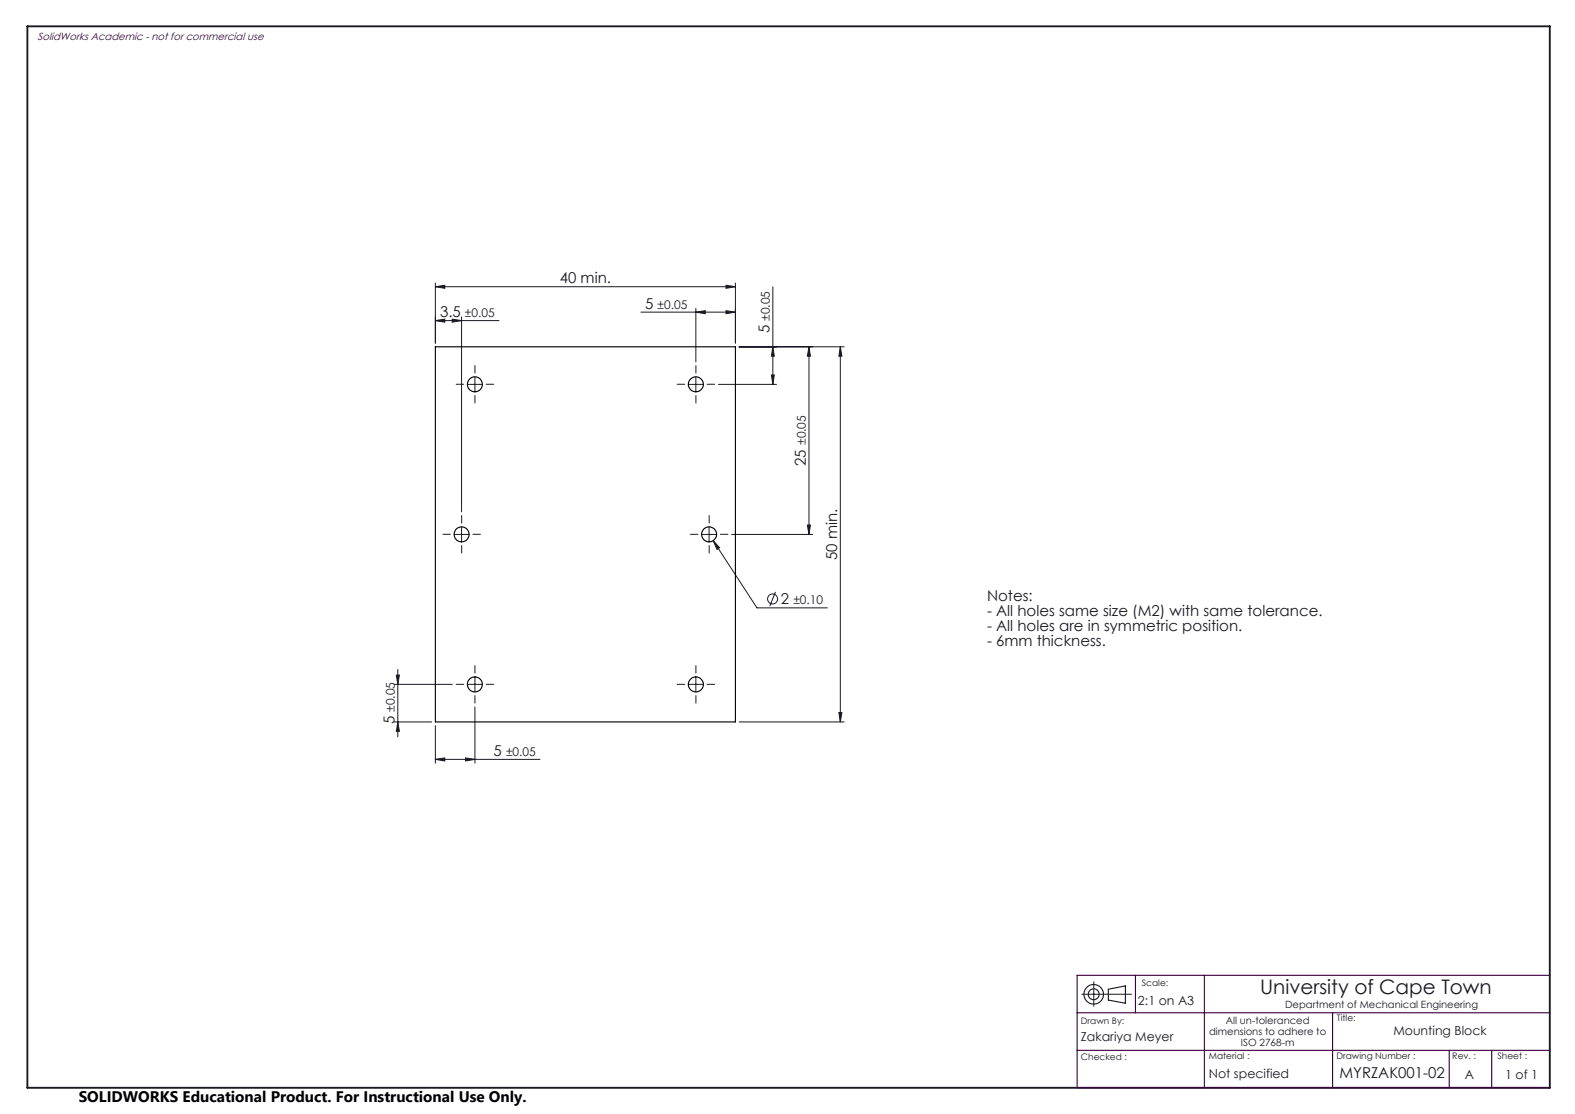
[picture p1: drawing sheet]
<svg xmlns="http://www.w3.org/2000/svg" width="420mm" height="297mm" viewBox="0 0 420 297" stroke-linecap="round" stroke-linejoin="round" font-family="sans-serif">
<g fill="none" stroke="#191924" stroke-width=".27">
<path d="M116.1 76.4l2.5-.3v.8zM116.1 75.5v16M116.1 76.4h80M193.6 76.1l2.5 .3-2.5 .5zM196.1 75.5v16M206.1 76.5v26M116.1 85.5l2.5-.4v.8zM116.1 85.5h17M120.6 85.1l2.5 .4-2.5 .4zM123.1 84.5v52M170.9 83.2h25.2M185.6 83.2l2.5-.4v.8z"/>
<path d="M185.6 82.2v14.3M193.6 82.8l2.5 .4-2.5 .4zM197.1 92.5h28M205.7 100h.8l-.4 2.5zM206.1 92.5l.4 2.5h-.8zM215.7 92.5l.4 2.5h-.8zM215.7 92.5v50M224.1 92.5l.4 2.5h-.8zM224.1 92.5v100M124.6 102.5h4M126.6 100.5v4M183.6 102.5h4"/>
<path d="M185.6 100.5v4M191.6 102.5h15.5M215.3 140h.8l-.4 2.5zM121.1 142.5h4M123.1 140.5v4M187.1 142.5h4M189.1 140.5v4M190.2 144.1l1.7 1.9-.7 .5zM190.2 144.1l11.7 18h18.7M195.1 142.5h21.6M206.8 157.8l-1.5 3.8M105.7 180h.8l-.4 2.5z"/>
<path d="M106.1 178.5v18M105.1 182.5h15.5M105.1 192.5h10M106.1 192.5l.4 2.5h-.8zM116.1 193.5v10M124.6 182.5h4M126.6 180.5v4M126.6 188.5v15M183.6 182.5h4M185.6 180.5v4M197.1 192.5h28M223.7 190h.8l-.4 2.5z"/>
<path d="M116.1 202.5l2.5-.4v.8zM116.1 202.5h27.9M124.1 202.1l2.5 .4-2.5 .4zM288.5 265.1h13.2M291.7 261.8v6.5"/>
<circle cx="206" cy="159.7" r="1.33"/>
</g>
<g fill="none" stroke="#191924" stroke-width=".3">
<path d="M295.6 263.7l4.5-.8v4.6l-4.5-.9z"/>
<circle cx="291.6" cy="265.1" r="2.61"/>
<circle cx="291.7" cy="265.1" r="1.45"/>
</g>
<g fill="none" stroke="#191924" stroke-width=".27" stroke-dasharray="15.2 1.3 1.3 1.3">
<path d="M126.6 99.4v-2M185.6 99.4v-2M123.6 102.4h-2M126.6 105.4v2M129.6 102.4h2M182.6 102.4h-2M185.6 105.4v2M188.6 102.4h2M123.1 139.4v-2M189.1 139.4v-2M120.1 142.4h-2M123.1 145.4v2"/>
<path d="M126.1 142.4h2M186.1 142.4h-2M189.1 145.4v2M192.1 142.4h2M126.6 179.4v-2M185.6 179.4v-2M123.6 182.4h-2M126.6 185.4v2M129.6 182.4h2M182.6 182.4h-2M185.6 185.4v2M188.6 182.4h2"/>
</g>
<path d="M7.3 7h406v283h-406z" fill="none" stroke="#191924" stroke-width=".5"/>
<path d="M287.2 270h126.1M302.8 260v10M321.2 260v30M355.4 270v20M413.3 260h-126.1v30h126.1M287.2 280h126.1M386.5 280v10M397.8 280v10" fill="none" stroke="#400040" stroke-width=".3"/>
<g fill="#191924">
<path d="M193.6 76.1l2.5 .3-2.5 .5zM116.1 76.4l2.5-.3v.8zM120.6 85.1l2.5 .4-2.5 .4zM116.1 85.5l2.5-.4v.8z"/>
<path d="M185.6 83.2l2.5-.4v.8zM193.6 82.8l2.5 .4-2.5 .4zM190.2 144.1l1 2.4 .7-.5zM116.1 202.5l2.5-.4v.8zM124.1 202.1l2.5 .4-2.5 .4z"/>
<path d="M223.7 190h.8l-.4 2.5zM224.1 92.5l.4 2.5h-.8zM205.7 100h.8l-.4 2.5zM206.1 92.5l.4 2.5h-.8zM215.3 140h.8l-.4 2.5zM215.7 92.5l.4 2.5h-.8z"/>
<path d="M105.7 180h.8l-.4 2.5zM106.1 192.5l.4 2.5h-.8z"/>
</g>
<g fill="none" stroke="#000" stroke-width=".3">
<path d="M116.1 92.5h80v100h-80z"/>
<circle cx="126.6" cy="102.5" r="1.99"/>
<circle cx="185.6" cy="102.5" r="2"/>
<circle cx="123.1" cy="142.5" r="2"/>
<circle cx="189.1" cy="142.5" r="2"/>
<circle cx="126.6" cy="182.5" r="1.99"/>
<circle cx="185.6" cy="182.5" r="2"/>
</g>
<text font-size="5.3" fill="#191924" x="336" y="265.1">University of Cape Town</text>
<text font-size="4.1" x="21" y="293.7">SOLIDWORKS Educational Product. For Instructional Use Only.</text>
<g font-size="4" fill="#191924">
<text x="149.3" y="75.6">40 min.</text>
<text x="172" y="82.3">5</text>
<text x="117.3" y="84.6">3.5</text>
<text x="205.2" y="88.9" transform="rotate(-90 205.2 88.9)">5</text>
<text x="214.9" y="124.2" transform="rotate(-90 214.9 124.2)">25</text>
<text x="223.2" y="149.3" transform="rotate(-90 223.2 149.3)">50 min.</text>
<text x="208.2" y="161.1">2</text>
<text x="263.2" y="160.1">Notes:</text>
<text x="263.2" y="164.1">- All holes same size (M2) with same tolerance.</text>
<text x="263.2" y="168.1">- All holes are in symmetric position.</text>
<text x="263.2" y="172.1">- 6mm thickness.</text>
<text x="105.2" y="193.1" transform="rotate(-90 105.2 193.1)">5</text>
<text x="131.6" y="201.6">5</text>
<text x="357.2" y="287.5">MYRZAK001-02</text>
</g>
<g font-size="3.3" fill="#191924">
<text x="303.5" y="267.8">2:1 on A3</text>
<text x="371.6" y="275.9">Mounting Block</text>
<text x="288.2" y="277.6">Zakariya Meyer</text>
<text x="322.4" y="287.5">Not specified</text>
<text x="390.6" y="287.6">A</text>
<text x="401.4" y="287.6">1 of 1</text>
</g>
<g font-size="3.2" fill="#191924">
<text x="175.4" y="82.4">±0.05</text>
<text x="124" y="84.6">±0.05</text>
<text x="205.3" y="85.5" transform="rotate(-90 205.3 85.5)">±0.05</text>
<text x="214.9" y="118.7" transform="rotate(-90 214.9 118.7)">±0.05</text>
<text x="211.6" y="161.1">±0.10</text>
<text x="105.3" y="189.8" transform="rotate(-90 105.3 189.8)">±0.05</text>
<text x="134.9" y="201.6">±0.05</text>
</g>
<text font-size="2.8" fill="#400040" x="10" y="10.5">SolidWorks Academic - not for commercial use</text>
<g font-size="2.7" fill="#191924">
<text x="342.7" y="268.7">Department of Mechanical Engineering</text>
<text x="322.4" y="275.9">dimensions to adhere to</text>
<text x="326.9" y="272.9">All un-toleranced</text>
<text x="330.9" y="278.9">ISO 2768-m</text>
</g>
<g font-size="2.4" fill="#191924">
<text x="304.5" y="262.8">Scale:</text>
<text x="288.2" y="272.9">Drawn By:</text>
<text x="356.5" y="272.3">Title:</text>
<text x="288.2" y="282.6">Checked :</text>
<text x="322.4" y="282.3">Material :</text>
<text x="356.4" y="282.3">Drawing Number :</text>
<text x="387.3" y="282.4">Rev. :</text>
<text x="399.3" y="282.3">Sheet :</text>
</g>
</svg>
